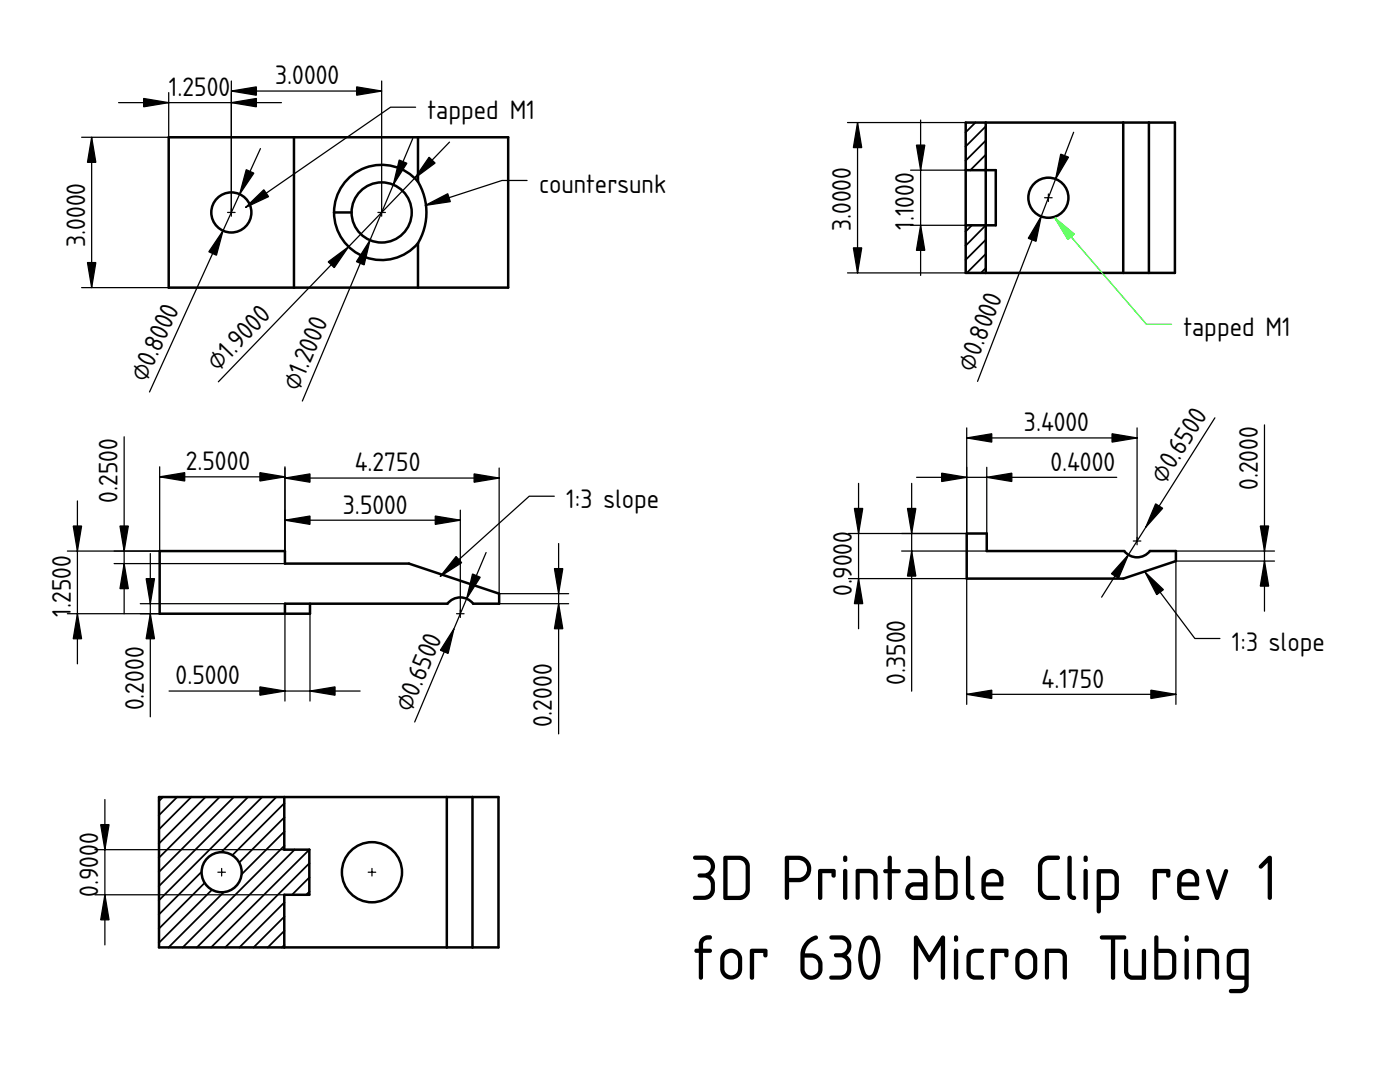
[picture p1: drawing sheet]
<svg xmlns="http://www.w3.org/2000/svg" width="279mm" height="216mm" viewBox="0 0 279 216" stroke-linecap="round" stroke-linejoin="round" font-family="sans-serif">
<path d="M65.7 116.2h.1" fill="none" stroke="#000" stroke-width=".2"/>
<path d="M31.9 110h25v2.5h24.7l18 6v2h-5.2a3.2 3.2 0 0 0-5.1 0h-32.4v2h-25z" fill-rule="evenodd" fill="#fff"/>
<path d="M65.7 116.2h.1" fill="none" stroke="#000" stroke-width=".2"/>
<path d="M56.9 120.5h5v2h-5z" fill-rule="evenodd" fill="#fff"/>
<path d="M61.9 120.5v2h-30v-12.5h25v2.5h24.7l18 6v2h-5.2a3.2 3.2 0 0 0-5.1 0h-32.4v2" fill="none" stroke="#000" stroke-width=".5"/>
<path d="M91.9 121.7v1.5zM91.1 122.5h1.5z" fill-rule="evenodd" fill="#000" stroke="#080808" stroke-width=".25"/>
<path d="M65.7 116.2h.1" fill="none" stroke="#000" stroke-width=".2"/>
<g fill="none" stroke="#000" stroke-width=".25">
<path d="M15.4 100v32.5M24.8 87.2v35.3M31.9 93.1v16.9h-18.5M31.9 95.1h25M56.9 93.1v16.9M56.9 95.4h42.7M99.6 93.4v25.1h13.9M110.6 99h-5l-17.7 16M22.8 112.5h34.1M30 110.5v32.5M56.9 103.8h35M91.9 101.8v20.7"/>
<path d="M97 110.2l-14.2 33.9M111.5 108.5v37.9M13.4 122.5h18.6M28 120.5h28.9M33.7 137.9h38.2M56.9 122.5v17.4M61.9 122.5v17.4M99.6 120.5h13.9"/>
</g>
<g fill="#000" stroke="#000" stroke-width=".25">
<path d="M31.9 95.1l5-.8v1.7zM51.9 94.3l5 .8-5 .9zM56.9 95.4l5-.8v1.6zM94.6 94.6l5 .8-5 .8zM14.6 105h1.7l-.9 5zM23.9 105h1.7l-.8 5zM24.8 112.5l.8 5h-1.7zM56.9 103.8l5-.8v1.6zM91 111l1.1 1.3-4.2 2.7zM86.9 103l5 .8-5 .8zM94.3 114.5l1.5 .7-2.7 4.3zM110.7 113.5h1.6l-.8 5z"/>
<path d="M15.4 122.5l.9 5h-1.7zM30 122.5l.8 5h-1.6zM29.2 115.5h1.6l-.8 5zM51.9 137.1l5 .8-5 .8zM61.9 137.9l5-.8v1.6zM90.6 125.5l-1.2 4.9-1.5-.7zM111.5 120.5l.8 5h-1.6z"/>
</g>
<path d="M33.7 27.4h67.7v30h-67.7z" fill-rule="evenodd" fill="#fff"/>
<path d="M67.5 42.4h.1" fill="none" stroke="#000" stroke-width=".2"/>
<g fill="#fff">
<path d="M33.7 27.4h25v30h-25z" fill-rule="evenodd"/>
<path d="M83.4 27.4h18v30h-18v-8.9a12 12 0 0 0 0-12.2z" fill-rule="evenodd"/>
<path d="M58.7 27.4h24.7v8.9a9.5 9.5 0 0 0-13.8-.8 9.5 9.5 0 0 0 0 13.8 9.5 9.5 0 0 0 13.8-.8v8.9h-24.7z" fill-rule="evenodd"/>
</g>
<path d="M67.5 42.4h.1" fill="none" stroke="#000" stroke-width=".2"/>
<path d="M69.4 35.8a9.5 9.5 0 0 1 14 .5 12 12 0 0 1 0 12.2 9.5 9.5 0 0 1-10.5 2.8 9.5 9.5 0 0 1-6.2-8.9h15.5a6 6 0 0 1-8.8 5.3 6 6 0 0 1-.8-10.2 6 6 0 0 1 9.5 3.9l.1 1h-15.5a9.5 9.5 0 0 1 2.7-6.6z" fill-rule="evenodd" fill="#fff"/>
<path d="M67.5 42.4h.1" fill="none" stroke="#000" stroke-width=".2"/>
<g fill="#fff">
<circle cx="76.2" cy="42.4" r="6"/>
<circle cx="46.2" cy="42.4" r="4"/>
</g>
<g fill="none" stroke="#000" stroke-width=".5">
<path d="M33.7 27.4h67.7v30h-67.7zM58.7 27.4v30M83.4 36.3a9.5 9.5 0 0 0-10.5-2.8 9.5 9.5 0 0 0-6.2 8.9M83.4 36.3a12 12 0 0 1 0 12.2M83.4 27.4v8.9M66.7 42.4a9.5 9.5 0 0 0 6.2 8.9 9.5 9.5 0 0 0 10.5-2.8M66.7 42.4h3.5M83.4 48.5v8.9"/>
<circle cx="46.2" cy="42.4" r="4"/>
<circle cx="76.2" cy="42.4" r="6"/>
</g>
<g fill="#000" stroke="#080808" stroke-width=".25">
<path d="M46.2 41.6v1.5zM45.4 42.4h1.5z" fill-rule="evenodd"/>
<path d="M76.2 41.6v1.5zM75.4 42.4h1.5z" fill-rule="evenodd"/>
</g>
<path d="M67.5 42.4h.1" fill="none" stroke="#000" stroke-width=".2"/>
<path d="M33.7 18.5v8.9h-17.4M46.2 16.2v26.2M46.2 18.2h30M76.2 16.2v26.2M18.3 27.4v30M23.7 20.5h32.5M52 29.7l-22.2 48.5M82.4 27.6l-22.1 52.4M82.9 21.4h-5l-28.9 20M89.7 28.4l-46.1 47.8M105.2 36h-5l-15.3 5M16.3 57.4h17.4" fill="none" stroke="#000" stroke-width=".25"/>
<g fill="#000" stroke="#000" stroke-width=".25">
<path d="M46.2 18.2l5-.9v1.7zM71.2 17.3l5 .9-5 .8zM18.3 27.4l.8 5h-1.6zM28.7 19.6l5 .9-5 .8zM46.2 20.5l5-.9v1.7zM49.1 33.9l1.6 .6-2.9 4.3zM79.7 31.9l1.5 .7-2.7 4.3zM85.6 31.4l1.2 1.1-4 3.1zM17.5 52.4h1.6l-.8 5zM44.5 46l-1.3 4.9-1.5-.7zM49 41.4l3.7-3.5 .9 1.3zM65.5 52.3l4.1-3.1-2.9 4.2z"/>
<path d="M73.8 47.9l-1.1 5-1.6-.7zM84.9 41l4.5-2.3 .5 1.5z"/>
</g>
<path d="M31.7 159h67.8v30h-67.8z" fill-rule="evenodd" fill="#fff"/>
<path d="M65.6 174h.1" fill="none" stroke="#000" stroke-width=".2"/>
<path d="M56.7 159h32.5v30h-32.5v-10.5h5v-9h-5z" fill-rule="evenodd" fill="#fff"/>
<path d="M65.6 174h.1" fill="none" stroke="#000" stroke-width=".2"/>
<path d="M31.7 159h25v10.5h5v9h-5v10.5h-25z" fill-rule="evenodd" fill="#fff"/>
<path d="M65.6 174h.1" fill="none" stroke="#000" stroke-width=".2"/>
<g fill="none" stroke="#000" stroke-width=".35">
<path d="M32.5 159l-.8 .8M35.4 159l-3.7 3.7M38.2 159l-6.5 6.5M41 159l-9.3 9.3M43.8 159l-12.1 12.1M46.7 159l-15 15M49.5 159l-17.8 17.8M52.3 159l-20.6 20.6M55.2 159l-23.5 23.5M56.7 160.3l-25 25M56.7 163.1l-25 25M56.7 165.9l-23.1 23.1"/>
<path d="M56.7 168.8l-20.2 20.2M58.8 169.5l-19.5 19.5M61.7 169.5l-19.6 19.5M61.7 172.3l-16.7 16.7M61.7 175.1l-3.4 3.4M61.7 177.9l-.6 .6M56.7 180.1l-8.9 8.9M56.7 182.9l-6.1 6.1M56.7 185.7l-3.3 3.3M56.7 188.6l-.4 .4"/>
</g>
<g fill="#fff">
<path d="M94.3 159h5.2v30h-5.2z" fill-rule="evenodd"/>
<path d="M89.2 159h5.1v30h-5.1z" fill-rule="evenodd"/>
<circle cx="74.2" cy="174" r="6"/>
<circle cx="44.2" cy="174" r="4"/>
</g>
<g fill="none" stroke="#000" stroke-width=".5">
<path d="M31.7 159h67.8v30h-67.8zM56.7 159v10.5h5v9h-5v10.5M89.2 159v30M94.3 159v30"/>
<circle cx="44.2" cy="174" r="4"/>
<circle cx="74.2" cy="174" r="6"/>
</g>
<g fill="#000" stroke="#080808" stroke-width=".25">
<path d="M44.2 173.3v1.5zM43.5 174h1.5z" fill-rule="evenodd"/>
<path d="M74.2 173.3v1.5zM73.5 174h1.5z" fill-rule="evenodd"/>
</g>
<path d="M65.6 174h.1" fill="none" stroke="#000" stroke-width=".2"/>
<path d="M20.9 159.5v29M18.9 178.5h37.8M18.9 169.5h37.8" fill="none" stroke="#000" stroke-width=".25"/>
<path d="M20.9 178.5l.9 5h-1.7zM20.1 164.5h1.7l-.9 5z" fill="#000" stroke="#000" stroke-width=".25"/>
<path d="M192.9 106.5h4v3.5h27.5a3.3 3.3 0 0 0 5.1 0h5.2v2l-10.5 3.5h-31.3z" fill-rule="evenodd" fill="#fff"/>
<path d="M213.8 111h.1" fill="none" stroke="#000" stroke-width=".2"/>
<path d="M192.9 106.5h4v3.5h27.5a3.2 3.2 0 0 0 5.1 0h5.2v2l-10.5 3.5h-31.3z" fill="none" stroke="#000" stroke-width=".5"/>
<path d="M226.9 107.2v1.5zM226.2 108h1.5z" fill-rule="evenodd" fill="#000" stroke="#080808" stroke-width=".25"/>
<g fill="none" stroke="#000" stroke-width=".25">
<path d="M171.3 96.5v29M181.9 96.5v41.4M182.9 95.2h40M192.9 85.4v21.1h-23.6M192.9 87.4h34M196.9 93.2v13.3M226.9 85.4v22.6M242.5 83.4l-22.6 35.8M252.4 84.8v37.2M169.3 115.5h23.6v25M179.9 110h17M228.5 114.2l10 13.2h5"/>
<path d="M234.7 110h19.7M254.4 112h-19.7v28.5M192.9 138.5h41.8"/>
</g>
<g fill="#000" stroke="#000" stroke-width=".25">
<path d="M192.9 87.4l5-.8v1.6zM187.9 94.4l5 .8-5 .9zM196.9 95.2l5-.8v1.7zM221.9 86.6l5 .8-5 .8zM171.3 115.5l.9 5h-1.7zM170.5 101.5h1.7l-.9 5zM181.1 101.5h1.7l-.9 5zM181.9 110l.9 5h-1.7zM225.2 110.7l-2 4.7-1.4-.9zM228.5 114.2l3.7 3.5-1.3 1zM230.6 100.5l1.4 .9-3.3 3.8zM251.5 105h1.7l-.8 5z"/>
<path d="M252.4 112l.8 5h-1.7zM192.9 138.5l5-.8v1.7zM229.7 137.7l5 .8-5 .9z"/>
</g>
<path d="M192.7 24.5h41.8v30h-41.8z" fill-rule="evenodd" fill="#fff"/>
<path d="M213.6 39.5h.1" fill="none" stroke="#000" stroke-width=".2"/>
<path d="M196.7 24.5h27.5v30h-27.5v-9.5h2v-11h-2z" fill-rule="evenodd" fill="#fff"/>
<path d="M213.6 39.5h.1" fill="none" stroke="#000" stroke-width=".2"/>
<g fill="#fff">
<path d="M229.3 24.5h5.2v30h-5.2z" fill-rule="evenodd"/>
<path d="M224.2 24.5h5.1v30h-5.1z" fill-rule="evenodd"/>
<path d="M192.7 34h4v11h-4z" fill-rule="evenodd"/>
<path d="M192.7 45h4v9.5h-4z" fill-rule="evenodd"/>
<circle cx="209.2" cy="39.5" r="4"/>
</g>
<path d="M213.6 39.5h.1" fill="none" stroke="#000" stroke-width=".2"/>
<path d="M194 45l-1.3 1.2M196.7 45l-4 4M196.7 47.8l-4 4M196.7 50.7l-3.8 3.8M196.7 53.5l-.9 1" fill="none" stroke="#000" stroke-width=".35"/>
<path d="M192.7 24.5h4v9.5h-4z" fill-rule="evenodd" fill="#fff"/>
<path d="M213.6 39.5h.1" fill="none" stroke="#000" stroke-width=".2"/>
<path d="M194.7 24.5l-2 1.9M196.7 25.2l-4 4M196.7 28l-4 4M196.7 30.9l-3.1 3.1M196.7 33.7l-.2 .3" fill="none" stroke="#000" stroke-width=".35"/>
<path d="M196.7 34h2v11h-2z" fill-rule="evenodd" fill="#fff"/>
<g fill="none" stroke="#000" stroke-width=".5">
<path d="M192.7 24.5h41.8v30h-41.8zM192.7 34h6v11h-6M196.7 24.5v30M224.2 24.5v30M229.3 24.5v30"/>
<circle cx="209.2" cy="39.5" r="4"/>
</g>
<path d="M209.2 38.7v1.5zM208.5 39.5h1.5z" fill-rule="evenodd" fill="#000" stroke="#080808" stroke-width=".25"/>
<path d="M213.6 39.5h.1" fill="none" stroke="#000" stroke-width=".2"/>
<path d="M169.1 24.5h23.6M171.1 24.5v30M181.7 34h11M183.7 24v31M214.3 26.4l-19.2 49.7M169.1 54.5h23.6M181.7 45h11" fill="none" stroke="#000" stroke-width=".25"/>
<path d="M171.1 24.5l.9 5h-1.7zM182.9 29h1.7l-.9 5zM211.7 30.8l1.5 .6-2.5 4.3zM170.3 49.5h1.7l-.9 5zM183.7 45l.9 5h-1.7zM207.8 43.2l-1 5-1.6-.6z" fill="#000" stroke="#000" stroke-width=".25"/>
<path d="M210.5 43.5l18.3 21.2h5" fill="none" stroke="#0f0" stroke-width=".25"/>
<path d="M210.5 43.5l3.9 3.2-1.3 1.1z" fill="#0f0" stroke="#0f0" stroke-width=".25"/>
<g font-size="12">
<text x="137.7" y="179.6">3D Printable Clip rev 1</text>
<text x="137.7" y="195.5">for 630 Micron Tubing</text>
</g>
<g font-size="5">
<text x="54.9" y="16.8">3.0000</text>
<text x="33.7" y="19.2">1.2500</text>
<text x="85.3" y="23.8">tapped M1</text>
<text x="107.6" y="38.4">countersunk</text>
<text x="169.8" y="46.1" transform="rotate(-90 169.8 46.1)">3.0000</text>
<text x="182.4" y="45.9" transform="rotate(-90 182.4 45.9)">1</text>
<text x="182.4" y="44.2" transform="rotate(-90 182.4 44.2)">.1000</text>
<text x="17" y="49.3" transform="rotate(-90 17 49.3)">3.0000</text>
<text x="236.2" y="67.1">tapped M1</text>
<text x="29.1" y="76.4" transform="rotate(-65 29.1 76.4)">⌀0.80</text>
<text x="43.5" y="74.3" transform="rotate(-46 43.5 74.3)">⌀1.90</text>
<text x="194.3" y="74.4" transform="rotate(-69 194.3 74.4)">⌀0.80</text>
<text x="59.6" y="78.3" transform="rotate(-67 59.6 78.3)">⌀1.20</text>
<text x="204.4" y="86.1">3.4000</text>
<text x="37.1" y="93.8">2.5000</text>
<text x="70.8" y="94.1">4.2750</text>
<text x="209.6" y="93.9">0.4000</text>
<text x="23.5" y="100.3" transform="rotate(-90 23.5 100.3)">0.2500</text>
<text x="113" y="101.4">1:3 slope</text>
<text x="232.4" y="96.7" transform="rotate(-58 232.4 96.7)">⌀0.650</text>
<text x="251" y="97.8" transform="rotate(-90 251 97.8)">0.2000</text>
<text x="68.4" y="102.5">3.5000</text>
<text x="170" y="118.9" transform="rotate(-90 170 118.9)">0.9000</text>
<text x="14.1" y="123" transform="rotate(-90 14.1 123)">1</text>
<text x="14.1" y="121.3" transform="rotate(-90 14.1 121.3)">.2500</text>
<text x="245.9" y="129.8">1:3 slope</text>
<text x="35.1" y="136.6">0.5000</text>
<text x="180.6" y="136.6" transform="rotate(-90 180.6 136.6)">0.3500</text>
<text x="207.9" y="137.2">4.1750</text>
<text x="28.7" y="141.7" transform="rotate(-90 28.7 141.7)">0.2000</text>
<text x="82" y="142.3" transform="rotate(-67 82 142.3)">⌀0.650</text>
<text x="110.2" y="145.1" transform="rotate(-90 110.2 145.1)">0.2000</text>
<text x="19.6" y="168.4" transform="rotate(-90 19.6 168.4)">0</text>
<text x="19.6" y="179" transform="rotate(-90 19.6 179)">0.900</text>
</g>
</svg>
